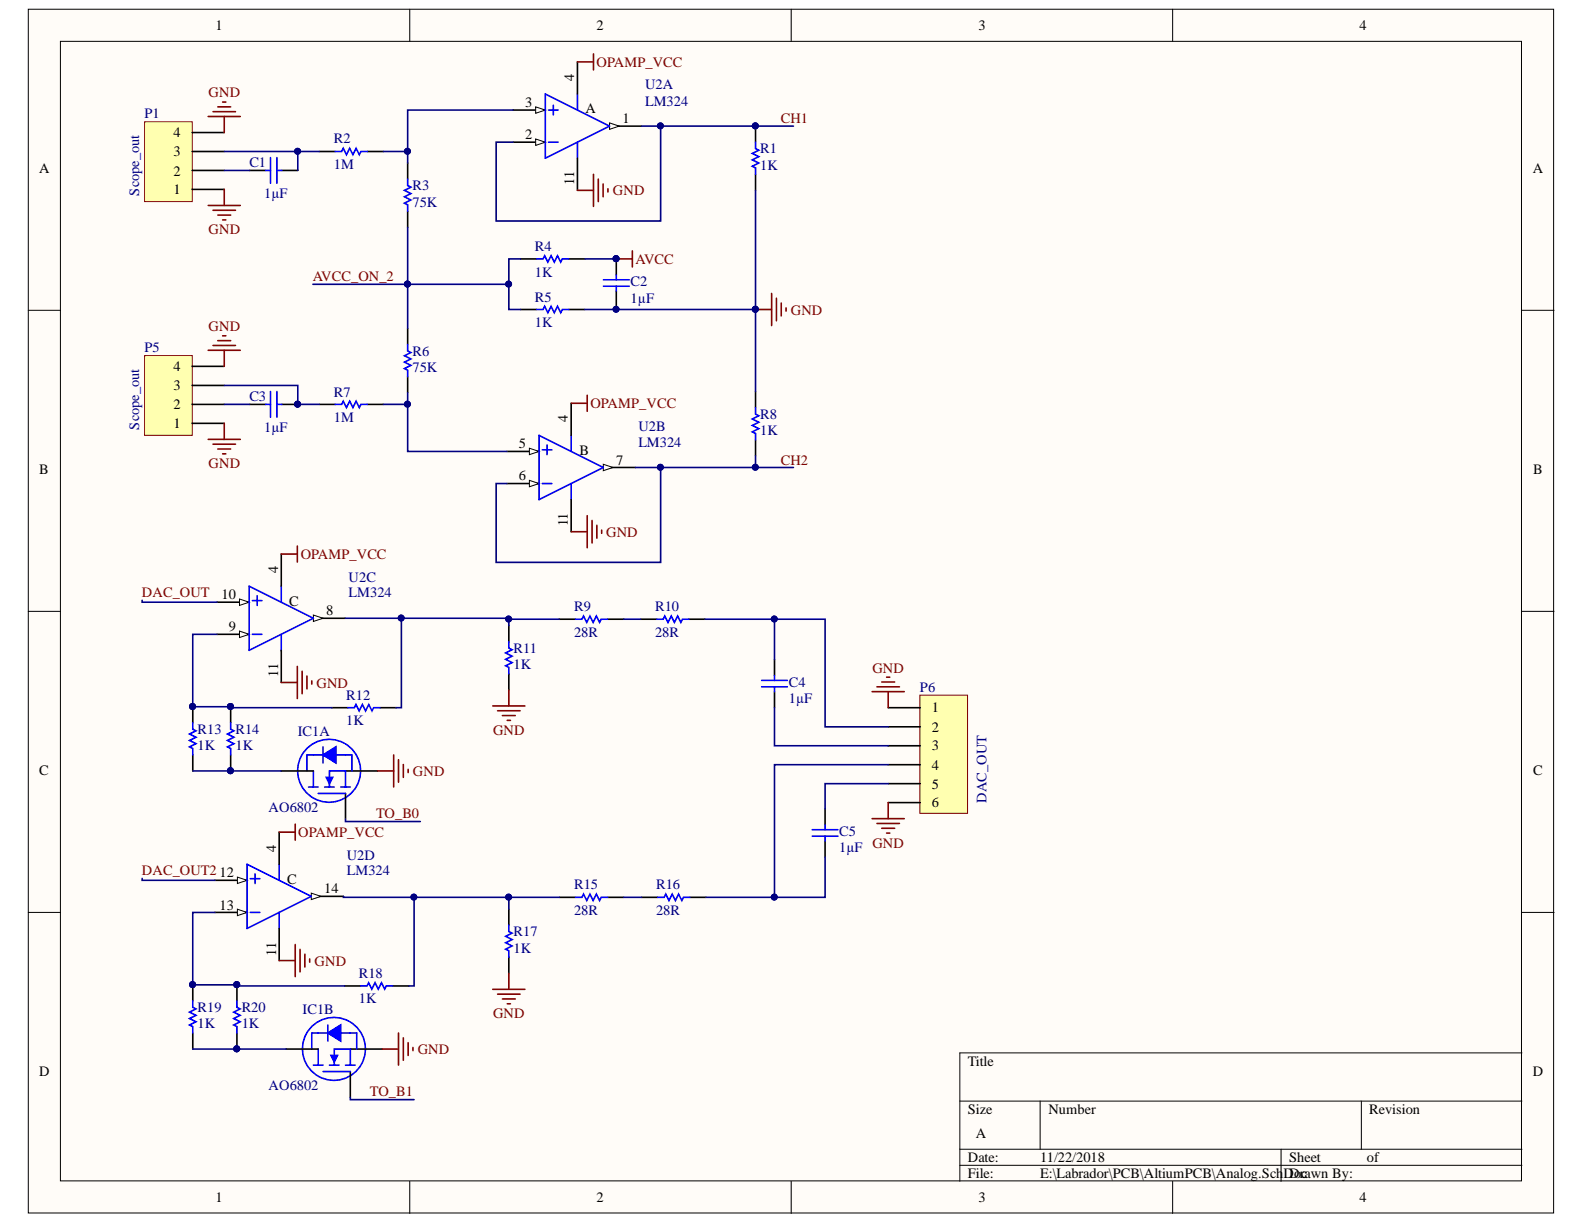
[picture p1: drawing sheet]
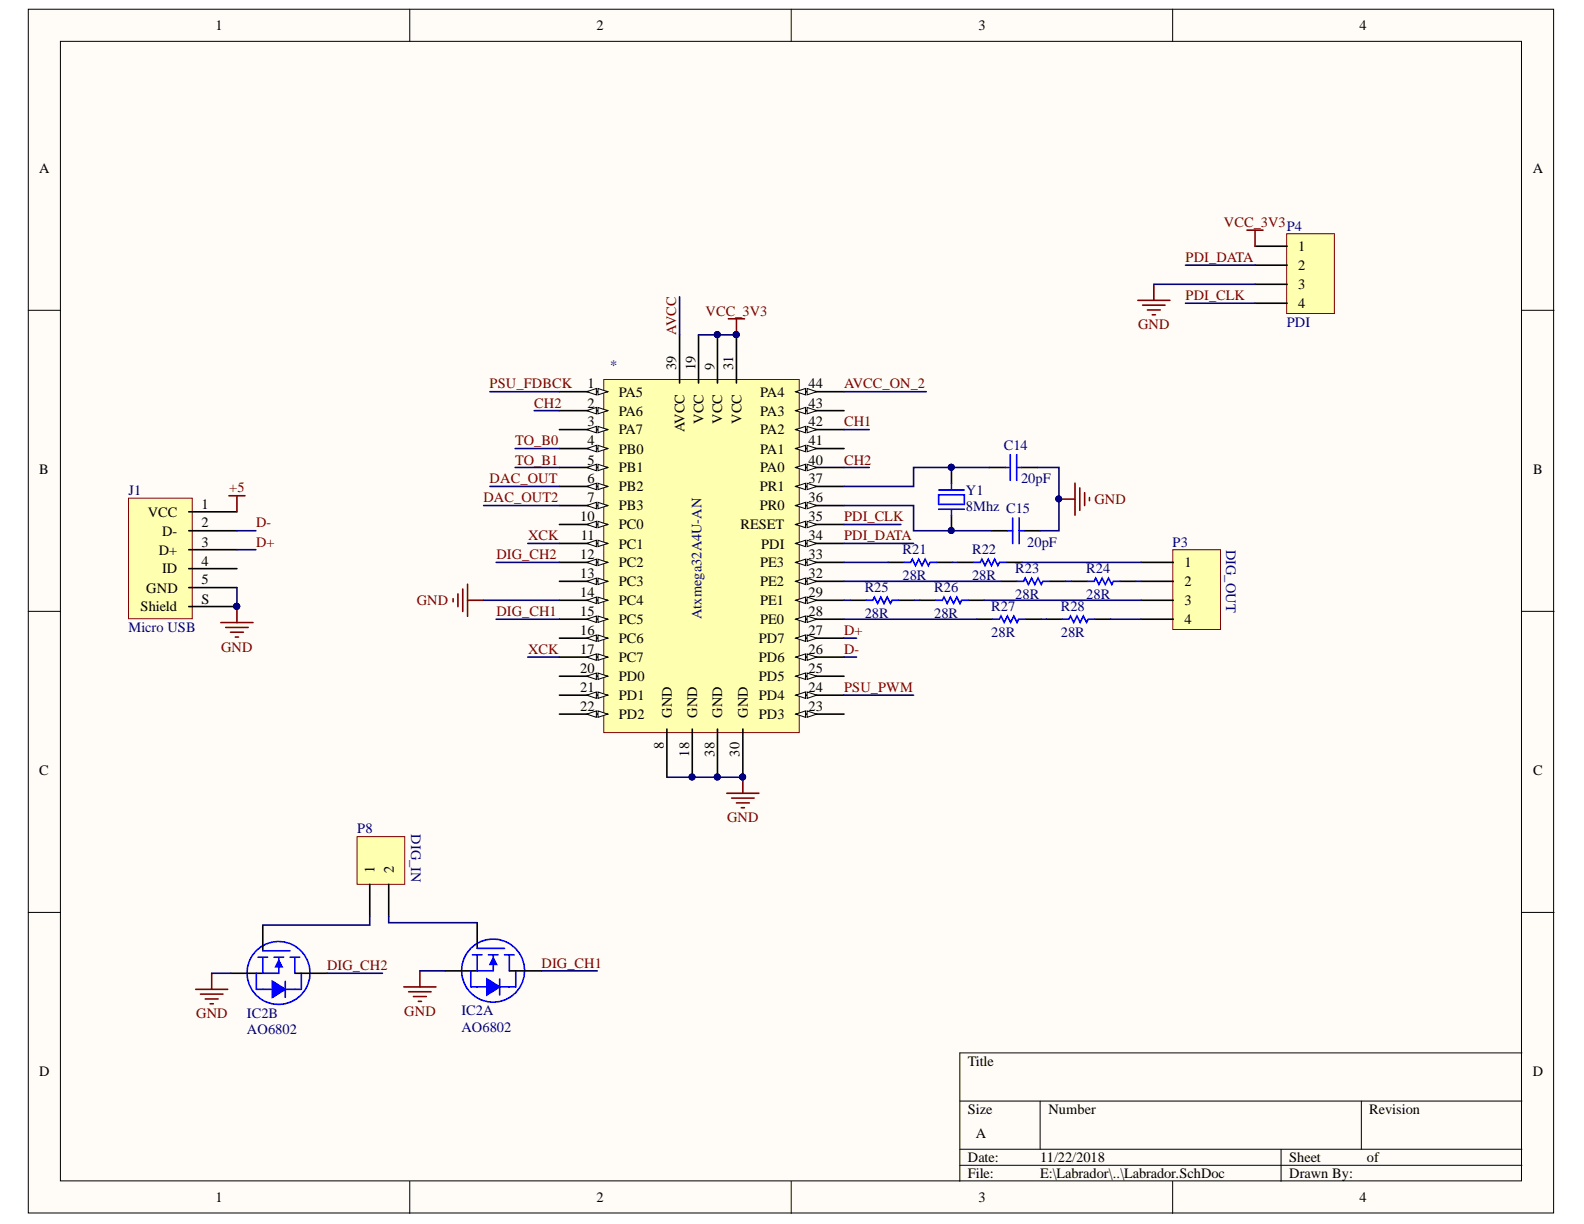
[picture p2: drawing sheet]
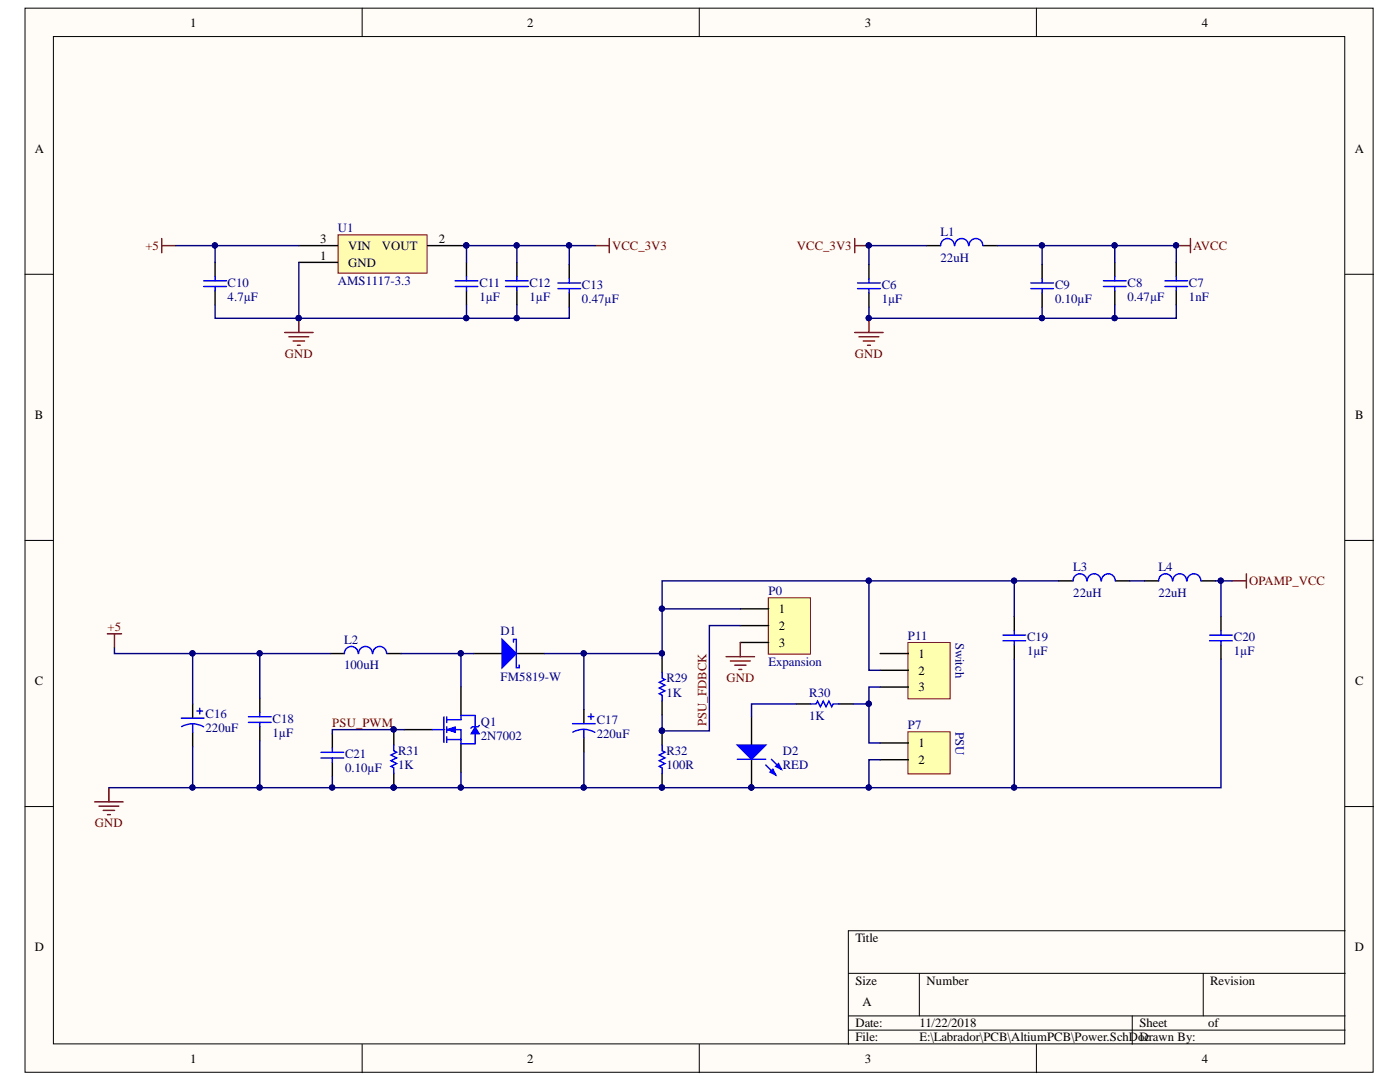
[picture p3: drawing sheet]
# Altium project labrador.PrjPCB
3 sheets, 76 parts. Net scope: global (net labels, ports and power ports of the same name join across sheets).
Board file: PCB.PcbDoc
Sheets:
  Power.SchDoc
  Labrador.SchDoc
  Analog.SchDoc

## Sheet Power.SchDoc
size A

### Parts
C6  1µF  [CAPC200X125X75L45N]
C7  1nF  [CAPC200X125X75L45N]
C8  0.47µF  [CAPC200X125X75L45N]
C9  0.10µF  [CAPC200X125X75L45N]
C10  4.7µF  [CAPC200X125X75L45N]
C11  1µF  [CAPC200X125X75L45N]
C12  1µF  [CAPC200X125X75L45N]
C13  0.47µF  [CAPC200X125X75L45N]
C16  value 220uF  [Cap_Elec_47uF]  (hidden comment: CAP_POLAR)
C17  value 220uF  [Cap_Elec_47uF]  (hidden comment: CAP_POLAR)
C18  1µF  [CAPC200X125X75L45N]
C19  1µF  [CAPC200X125X75L45N]
C20  1µF  [CAPC200X125X75L45N]
C21  0.10µF  [CAPC200X125X75L45N]
D1  FM5819-W  [DIOM470X266X220L114X139N]
D2  RED  [LEDC200X125X38L45N]
L1  22uH  [CAPC200X125X140L45N]
L2  100uH  [CD54-Modified]
L3  22uH  [CAPC200X125X140L45N]
L4  22uH  [CAPC200X125X140L45N]
P0  Expansion  [HDR1X3]
P7  PSU  [HDR1X2]
P11  Switch  [HDR1X3]
Q1  2N7002  [SOT23-3P95_230X110L30X43N]
R29  1K  [RESC200X125X50L35N]
R30  1K  [RESC200X125X50L35N]
R31  1K  [RESC200X125X50L35N]
R32  100R  [RESC200X125X50L35N]
U1  AMS1117-3.3  [SOT223-4P229_700X180L36X74N]

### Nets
+5: C10.2 C16.2 C18.2 L2.1 U1.3(VIN)
AVCC: C7.2 C8.2 C9.2 L1.2
GND: C6.1 C7.1 C8.1 C9.1 C10.1 C11.1 C12.1 C13.1 C16.1 C17.1 C18.1 C19.1 C20.1 C21.1 D2.C(K) P0.3 P7.2 Q1.2(S) R31.1 R32.1 U1.1(GND)
OPAMP_VCC: C20.2 L4.2
VCC_3V3: C6.2 C11.2 C12.2 C13.2 L1.1 U1.2(VOUT)
PSU_FDBCK: P0.2 R29.1 R32.2
PSU_PWM: C21.2 Q1.1(G) R31.2
NetC17_2: C17.2 C19.2 D1.C L3.1 P0.1 P11.2 R29.2
NetD1_A: D1.A L2.2 Q1.3(D)
NetD2_A: D2.A R30.1
NetL3_2: L3.2 L4.1
NetP7_1: P7.1 P11.3 R30.2

Not connected (* = marked no-connect by the designer): P11 1

## Sheet Labrador.SchDoc
size A

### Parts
*  Atxmega32A4U-AN  [QFP44P80_1200X1200X120L60X37N]
C14  20pF  [CAPC200X125X75L45N]
C15  20pF  [CAPC200X125X75L45N]
IC2  AO6802  [ALPHAOMEGA TSOP-6]  (parts A,B of 2)
J1  Micro USB  [FCI USB 10118193-0001LF]
P3  DIG_OUT  [HDR1X4]
P4  PDI  [HDR1X4]
P8  DIG_IN  [HDR1X2]
R21  28R  [RESC160X80X55L25N]
R22  28R  [RESC160X80X55L25N]
R23  28R  [RESC160X80X55L25N]
R24  28R  [RESC160X80X55L25N]
R25  28R  [RESC160X80X55L25N]
R26  28R  [RESC160X80X55L25N]
R27  28R  [RESC160X80X55L25N]
R28  28R  [RESC160X80X55L25N]
Y1  8Mhz  [TXC 9C]

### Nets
+5: J1.1(VCC)
AVCC: *.39(AVCC)
GND: *.8(GND) *.14(PC4) *.18(GND) *.30(GND) *.38(GND) C14.2 C15.2 IC2.2(S2) IC2.5(S1) J1.5(GND) J1.S(Shield) P4.3
VCC_3V3: *.9(VCC) *.19(VCC) *.31(VCC) P4.1
AVCC_ON_2: *.44(PA4)
CH1: *.42(PA2)
CH2: *.2(PA6) *.40(PA0)
D+: *.27(PD7) J1.3(D+)
D-: *.26(PD6) J1.2(D-)
DAC_OUT: *.6(PB2)
DAC_OUT2: *.7(PB3)
DIG_CH1: *.15(PC5) IC2.6(D1)
DIG_CH2: *.12(PC2) IC2.4(D2)
PDI_CLK: *.35(RESET) P4.4
PDI_DATA: *.34(PDI) P4.2
PSU_FDBCK: *.1(PA5)
PSU_PWM: *.24(PD4)
TO_B0: *.4(PB0)
TO_B1: *.5(PB1)
XCK: *.11(PC1) *.17(PC7)
Net*_28: *.28(PE0) R27.1
Net*_29: *.29(PE1) R25.1
Net*_32: *.32(PE2) R23.1
Net*_33: *.33(PE3) R21.1
Net*_36: *.36(PR0) C15.1 Y1.1
Net*_37: *.37(PR1) C14.1 Y1.2
NetIC2_1: IC2.1(G1) P8.2
NetIC2_3: IC2.3(G2) P8.1
NetP3_1: P3.1 R22.2
NetP3_2: P3.2 R24.2
NetP3_3: P3.3 R26.2
NetP3_4: P3.4 R28.2
NetR21_2: R21.2 R22.1
NetR23_2: R23.2 R24.1
NetR25_2: R25.2 R26.1
NetR27_2: R27.2 R28.1

Not connected (* = marked no-connect by the designer): * 3(PA7) 10(PC0) 13(PC3) 16(PC6) 20(PD0) 21(PD1) 22(PD2) 23(PD3) 25(PD5) 41(PA1) 43(PA3); J1 4(ID)

## Sheet Analog.SchDoc
size A

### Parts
C1  1µF  [CAPC200X125X75L45N]
C2  1µF  [CAPC200X125X75L45N]
C3  1µF  [CAPC200X125X75L45N]
C4  1µF  [CAPC200X125X75L45N]
C5  1µF  [CAPC200X125X75L45N]
IC1  AO6802  [ALPHAOMEGA TSOP-6]  (parts A,B of 2)
P1  Scope_out  [HDR1X4]
P5  Scope_out  [HDR1X4]
P6  DAC_OUT  [HDR1X6]
R1  1K  [RESC200X125X50L35N]
R2  1M  [RESC200X125X50L35N]
R3  75K  [RESC200X125X50L35N]
R4  1K  [RESC200X125X50L35N]
R5  1K  [RESC200X125X50L35N]
R6  75K  [RESC200X125X50L35N]
R7  1M  [RESC200X125X50L35N]
R8  1K  [RESC200X125X50L35N]
R9  28R  [RESC160X80X55L25N]
R10  28R  [RESC160X80X55L25N]
R11  1K  [RESC200X125X50L35N]
R12  1K  [RESC200X125X50L35N]
R13  1K  [RESC200X125X50L35N]
R14  1K  [RESC200X125X50L35N]
R15  28R  [RESC160X80X55L25N]
R16  28R  [RESC160X80X55L25N]
R17  1K  [RESC200X125X50L35N]
R18  1K  [RESC200X125X50L35N]
R19  1K  [RESC200X125X50L35N]
R20  1K  [RESC200X125X50L35N]
U2  LM324  [SOIC14P127_865X600X175L83X41N]  (parts A,B,C,D of 4)

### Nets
AVCC: C2.2 R4.2
GND: C2.1 IC1.2(S2) IC1.5(S1) P1.1 P1.4 P5.1 P5.4 P6.1 P6.6 R1.1 R5.2 R8.2 R11.1 R17.1 U2.11(V-)
OPAMP_VCC: U2.4(V+)
AVCC_ON_2: R3.1 R4.1 R5.1 R6.2
CH1: R1.2 U2.1(OUTA) U2.2(IN-)
CH2: R8.1 U2.6(IN-) U2.7(OUTB)
DAC_OUT: U2.10(IN+)
DAC_OUT2: U2.12(IN+)
TO_B0: IC1.1(G1)
TO_B1: IC1.3(G2)
NetC1_1: C1.1 P1.2
NetC1_2: C1.2 P1.3 R2.1
NetC3_1: C3.1 P5.2
NetC3_2: C3.2 P5.3 R7.1
NetC4_1: C4.1 P6.3
NetC4_2: C4.2 P6.2 R10.2
NetC5_1: C5.1 P6.4 R16.2
NetC5_2: C5.2 P6.5
NetIC1_4: IC1.4(D2) R19.2 R20.2
NetIC1_6: IC1.6(D1) R13.1 R14.1
NetR2_2: R2.2 R3.2 U2.3(IN+)
NetR6_1: R6.1 R7.2 U2.5(IN+)
NetR9_1: R9.1 R11.2 R12.1 U2.8(OUTC)
NetR9_2: R9.2 R10.1
NetR12_2: R12.2 R13.2 R14.2 U2.9(IN-)
NetR15_1: R15.1 R17.2 R18.2 U2.14(OUTD)
NetR15_2: R15.2 R16.1
NetR18_1: R18.1 R19.1 R20.1 U2.13(IN-)

## Nets that join several sheets
+5: Power (5 pins), Labrador (J1.1)
AVCC: Power (C7.2 C8.2 C9.2 L1.2), Labrador (*.39), Analog (C2.2 R4.2)
GND: Power (21 pins), Labrador (12 pins), Analog (15 pins)
OPAMP_VCC: Power (C20.2 L4.2), Analog (U2.4)
VCC_3V3: Power (6 pins), Labrador (*.9 *.19 *.31 P4.1)
AVCC_ON_2: Labrador (*.44), Analog (R3.1 R4.1 R5.1 R6.2)
CH1: Labrador (*.42), Analog (R1.2 U2.1 U2.2)
CH2: Labrador (*.2 *.40), Analog (R8.1 U2.6 U2.7)
DAC_OUT: Labrador (*.6), Analog (U2.10)
DAC_OUT2: Labrador (*.7), Analog (U2.12)
PSU_FDBCK: Power (P0.2 R29.1 R32.2), Labrador (*.1)
PSU_PWM: Power (C21.2 Q1.1 R31.2), Labrador (*.24)
TO_B0: Labrador (*.4), Analog (IC1.1)
TO_B1: Labrador (*.5), Analog (IC1.3)
